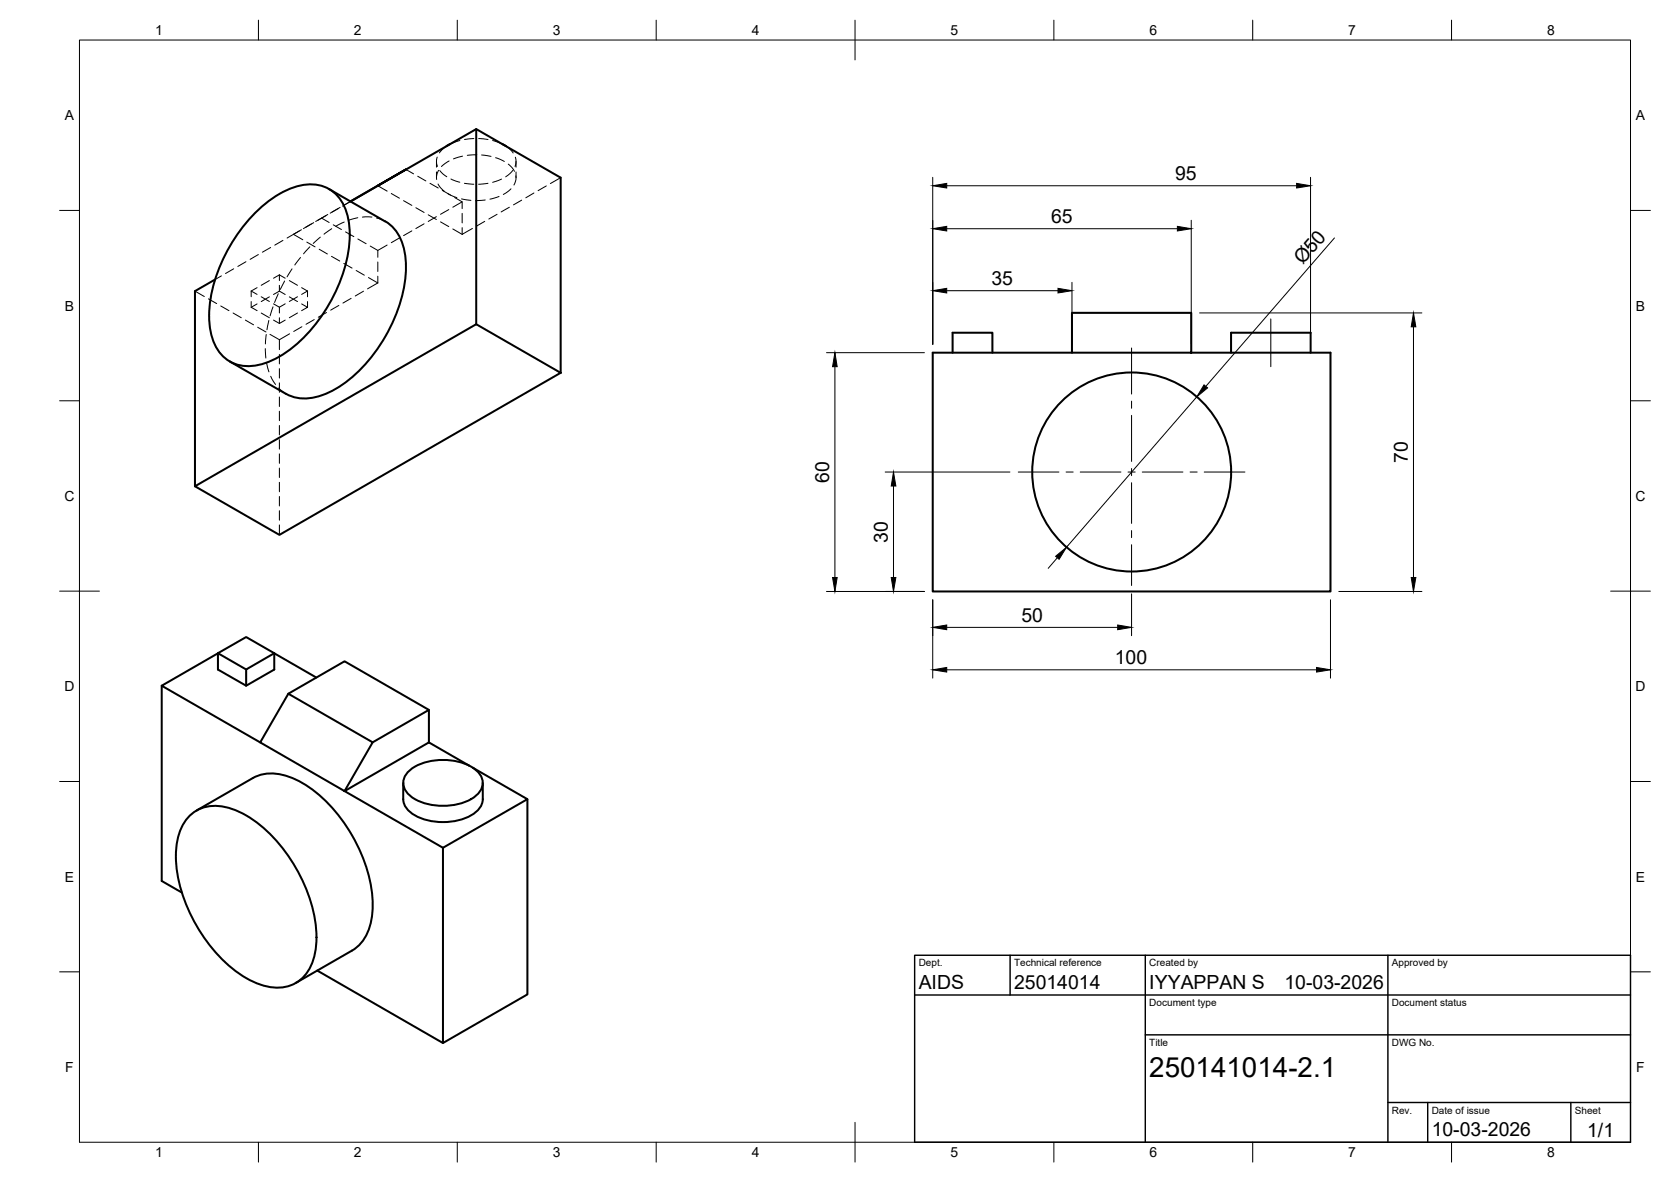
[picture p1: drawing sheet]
<svg xmlns="http://www.w3.org/2000/svg" width="420mm" height="297mm" viewBox="0 0 420 297" stroke-linecap="round" stroke-linejoin="round" font-family="sans-serif">
<!-- layer: Visible -->
<g fill="none" stroke="#000" stroke-width=".51">
<path d="M113.1 36.2l-.8 .5M119.7 32.4v49.1M126.4 36.2l.8 .5M64.4 53.3a22.8 22.8 0 0 1 12.4-6.9 9.3 9.3 0 0 1 10.4 7.3 28.5 28.5 0 0 1-2.2 18.2 38.2 38.2 0 0 1-14.7 17.7 12.8 12.8 0 0 1-12 1.5 11.3 11.3 0 0 1-5.6-9.8 36.6 36.6 0 0 1 7.8-23.6zM82.7 47.5l14.2 8.1a11.7 11.7 0 0 1 5.1 9.8 37 37 0 0 1-8.8 24.6 26.1 26.1 0 0 1-14.7 10 9.9 9.9 0 0 1-6.6-1M95 46.7l7.1-4.1-14 8M95 46.7l24.7-14.3 21.3 12.2v49.1M95 46.7l-6.9 3.9M102.1 42.6h.1M54.1 70.3l-5.1 2.9v49M269.5 78.6h30v10h-30zM57.8 90.8l14.1 8.2"/>
<path d="M239.5 88.6v-5h10v5M269.5 88.6h-35v60h100v-60h-35M309.5 88.6v-5h20v5M49 122.2l70.7-40.7 21.3 12.2-70.7 40.7zM40.7 172.3v49.1l5 2.9M54.8 164.2l-14.1 8.1 24.7 14.3M54.8 164.2l7.1-4.1 7.1 4.1v4.1l-7.1 4-7.1-4zM54.8 164.2l7.1 4M69 164.2l-7.1 4v4.1M69 164.2l10.5 6.1M72.5 174.3l21.2 12.2-7.1 12.3-21.2-12.2zM72.5 174.3l14.1-8.1 21.2 12.2-14.1 8.1"/>
<path d="M107.8 178.4v8.2M101.4 196.8v4a5.4 5.4 0 0 0 3.9 4.6 15.4 15.4 0 0 0 14-1 4.7 4.7 0 0 0 2.1-3.6v-4M102.6 194a14 14 0 0 1 12.6-2.6 8.4 8.4 0 0 1 6 4.1 4 4 0 0 1-1.8 4.7 15 15 0 0 1-16.1 0 3.9 3.9 0 0 1-.7-6.2zM118 192.4l-10.2-5.8-21.2 12.2 24.8 14.2 21.2-12.2-13.7-7.9M47.8 204.9a10.1 10.1 0 0 1 10.7-1.6 32 32 0 0 1 15.4 13.9 35.6 35.6 0 0 1 5.6 20.3 11.3 11.3 0 0 1-5.7 9.8 12.8 12.8 0 0 1-11.9-1.5 39.5 39.5 0 0 1-17.4-27 17.2 17.2 0 0 1 2.4-12.9zM49.4 203.7l14.2-8.2a11.7 11.7 0 0 1 11 .5 37 37 0 0 1 16.8 20 26.1 26.1 0 0 1 1.3 17.7 9.9 9.9 0 0 1-4.2 5.2l-14.1 8.1M132.6 200.8v49.1l-21.2 12.2v-49.1M79.8 243.9l31.6 18.2"/>
<circle cx="284.6" cy="118.6" r="25"/>
</g>
<!-- layer: Hidden -->
<g fill="none" stroke="#000" stroke-width=".25">
<path d="M109.9 39.5l-.2 1.1 .3 1.2M112.2 36.8l-1.7 1.6M115.6 35.3l-2.5 .9M116.3 39.3l-2.3 .6M119.1 34.8l-2.3 .3M119.9 38.9l-2.4 .1M120.4 34.8l2.3 .3M121.1 39l2.4 .3M123.9 35.3l2.5 .9M124.6 39.6l2.2 1M127.3 36.8l1 .8 .7 .8M129.6 39.5l.2 1.1-.3 1.2"/>
<path d="M73.8 58.9l2.3 1.3M75.8 57.7l-3.6 2.1M78.3 56.2l-2 1.3M78.9 56l-2.1 1.1M80.5 59.6l-1.7 1.6M82 54.2l-2.6 1.5M82.4 53.9l-1.5 .9 1.9 1.1M83.4 57.5l-1.9 1.4M83.8 56.5l2.1 1.2M85.1 52.4l-2.1 1.2M85.5 52.1l-2 1.2M86.6 55.8l-2.2 1.1"/>
<path d="M86.9 58.3l2.1 1.2M88.1 50.6l-2 1.2M90 54.7l-2.3 .7M91.1 54.6h2.4M94.7 54.8l2.2 .9M95 46.7l2.3 1.3M98.4 48.6l2 1.2M100.4 59.8l-2 1.2M101.5 50.4l2 1.2M102.1 42.6l1.9 1.1M103.5 58l-2 1.2M104.6 52.2l2 1.2"/>
<path d="M105 44.3l2.1 1.2M106.6 56.2l-2 1.2M107.7 54l2 1.2M108.1 46.1l2.1 1.2M109.7 54.4l-2 1.3M109.7 40.6v1.4M109.7 43.2v1.4M110.2 46.3l.4 .7 1.1 1.1M110.3 42.8l-.5 1.1v1.2M110.6 42.8l1.7 1.6M110.8 55.8l2 1.1M111.2 47.8l2.1 1.2"/>
<path d="M112.7 48.7l2.2 1M112.8 52.7l-2 1.2M112.9 40.5l-1.9 1.4M113.4 45l2.2 .8M113.9 57.5l2.3 1.4M114.3 49.6l1.9 1.1-2.3 1.4M116 50l2.4 .4M116.2 50.7v1.7M116.2 53.6v2.4M116.2 57.2v1.7M116.8 46.1l2.3 .2M118.8 57.4l-2.6 1.5"/>
<path d="M121.9 55.6l-2.1 1.2M122 50.3l-2.4 .1M122.7 46.1l-2.4 .2M125 53.9l-2.1 1.1M125.5 49.4l-2.3 .6M126.1 45l-2.2 .8M127.8 41.2l.9 .9 .6 1M128.1 52.1l-2.1 1.2M128.5 47.4l-1.9 1.5M128.9 42.8l-1.8 1.6M129.7 44.2v.9l-.5 1.4M129.8 40.6v1.4"/>
<path d="M129.8 43.2v1.4M131.2 50.3l-2.1 1.2M134.3 48.5l-2.1 1.2M137.4 46.7l-2.1 1.2M141 44.6l-2.6 1.5M49 73.2l2.4 1.3M52.4 75.1l2.1 1.2M55.5 76.9l2.1 1.2M55.7 69.3l-1.6 1M58.6 78.7l2.1 1.1M58.8 67.5l-2.1 1.2M61.8 65.8l-2 1.2"/>
<path d="M63.2 77.2l1.4 .9M63.2 73.1v1.5M63.2 75.8v1.4M63.2 73.1l1.4 .9M64.6 76.4l-1.4 .8M64.6 72.3l-1.4 .8M65 64l-2.1 1.2M65.7 78.7l2 1.1M65.7 74.6l2 1.2M67.7 74.6l-2 1.2M67.7 70.5l-2 1.2M68.1 62.2l-2.1 1.2"/>
<path d="M68.6 77.1l-.7 2.3M68.8 74l1.5-.8 1.4 .8M68.8 76.4l1.5 .8M70 73.8l-1 2.2M70.3 69.1v1.4M70.3 71.7v1.5M70.3 77.2v1.5M70.3 79.8v1.5M70.3 69.1l1.4 .8M70.3 69.1l-1.5 .8M71.1 60.4l-2 1.2M71.6 70.6l-1.1 2.1"/>
<path d="M71.7 76.4l-1.4 .8M72.7 74.6l2.1 1.2M72.7 70.5l2.1 1.2M73.4 67.6l-1.2 2M74.8 78.7l-2.1 1.1M74.8 74.6l-2.1 1.2M75.6 64.7l-1.5 1.9M75.8 76.4l1.5 .8-1.5 .9M75.8 72.3l1.5 .8M77.2 60.8l2 1.2M77.3 73.1l-1.5 .9M77.3 73.1v1.5"/>
<path d="M77.3 75.8v1.4M77.9 62l-1.6 1.8M80.3 62.6l2 1.2M82.1 78.5l-2.1 1.2M83.4 64.4l2 1.2M85.2 76.8l-2.1 1.1M86.4 66.2l2.1 1.2M88.3 75l-2.1 1.2M89.6 68l2 1.2M90 60.1l2.1 1.1M91.4 73.2l-2.1 1.2M92.6 69.8l2.4 1.3"/>
<path d="M93.1 61.8l1.9 1.1v1.8M95 71.1l-2.6 1.5M95 65.8v2.4M95 69.4v1.7M97.3 61.6l-2.3 1.3M61.7 80.4l2.1 1.2M64.8 82.2l2.1 1.2M66.7 87.6l.1 2.4M67 84.1l-.3 2.3M67 91.2l.6 2.3M67.6 80.5l-.5 2.4M67.9 84l2.4 1.4"/>
<path d="M68.1 94.6l1.2 2M68.8 80.4l1.5 .9 1.4-.9M70 97.5l1.9 1.5M70.3 85.4v2.5M70.3 89.1v2.3M70.3 92.6v2.4M70.3 96.2v2.4M70.3 99.8v2.4M72.8 83.9l-2.5 1.5M75.9 82.1l-2 1.2M79 80.3l-2.1 1.2M70.3 103.3v2.4"/>
<path d="M70.3 106.9v2.4M70.3 110.5v2.4M70.3 114.1v2.3M70.3 117.6v2.4M70.3 121.2v2.4M70.3 124.8v2.4M70.3 128.3v2.4M70.3 131.9v2.5"/>
</g>
<!-- layer: BORDER -->
<g fill="none" stroke="#000" stroke-width=".25">
<path d="M20 10.1h390v276.9h-390zM65 5.1v5M115 5.1v5M165 5.1v5M215 5.1v10M265 5.1v5M315 5.1v5M365 5.1v5M15 52.9h5M410 52.9h5M15 100.7h5M410 100.7h5"/>
<path d="M15 148.6h10M405 148.6h10M15 196.4h5M410 196.4h5M15 244.2h5M410 244.2h5M65 287v5M115 287v5M165 287v5M215 282.1v9.9M265 287v5M315 287v5"/>
<path d="M365 287v5"/>
</g>
<!-- layer: TITLEBLOCK -->
<path d="M230 240.1h180v46.9h-180zM230 250h180M254 240.1v9.9M288 240.1v46.9M349 240.1v46.9M288 260.1h122M349 277.1h61M359 277.1v9.9M395 277.1v9.9" fill="none" stroke="#000" stroke-width=".36"/>
<!-- layer: Smart Centers -->
<g fill="none" stroke="#000" stroke-width=".25">
<path d="M284.5 87.4v11.6M319.5 80.1v12M256 118.6h10.3M268.1 118.6h1.7M271.6 118.6h10.3M283.6 118.6h1.8M284.5 100.8v1.8M284.5 104.4v11.6M284.5 117.7v1.8M287.2 118.6h10.2M299.2 118.6h1.8M302.8 118.6h10.2"/>
<path d="M284.5 121.3v10.2M284.5 133.3v1.8M284.5 136.9v10.2"/>
</g>
<!-- layer: FD_Dimensions -->
<g fill="none" stroke="#000" stroke-width=".25">
<path d="M234.5 44.6v41.9M238 57.5h58M238 46.7h88M299.5 55.4v31.1M329.5 44.6v41.9M335.5 59.8l-32.3 37.3M238 73.1h28M269.5 71v15.5M301.6 78.6h55.9M207.8 88.6h24.6M209.9 92.1v53M300.9 99.7l-32.7 37.8"/>
<path d="M355.4 82.1v63M222.6 118.6h31.3M224.7 122.1v23M207.8 148.6h24.6M234.5 150.7v19.7M238 157.7h43M265.9 140.2l-2.3 2.6M284.5 149.2v10.6M334.5 150.7v19.7M336.6 148.6h20.9M238 168.3h93"/>
</g>
<g fill="#000" stroke="#000" stroke-width=".25">
<path d="M234.5 57.5l3.5-.6v1.1zM234.5 46.7l3.5-.6v1.2zM296 56.9l3.5 .6-3.5 .5zM326 46.1l3.5 .6-3.5 .6zM234.5 73.1l3.5-.6v1.1zM266 72.5l3.5 .6-3.5 .5zM209.9 88.6l.6 3.5h-1.2zM302.7 96.7l.9 .8-2.7 2.2zM355.4 78.6l.6 3.5h-1.2zM224.7 118.6l.6 3.5h-1.2zM265.4 139.8l2.8-2.3-1.9 3.1zM209.3 145.1h1.2l-.6 3.5z"/>
<path d="M224.1 145.1h1.2l-.6 3.5zM234.5 157.7l3.5-.6v1.1zM281 157.1l3.5 .6-3.5 .5zM354.8 145.1h1.2l-.6 3.5zM234.5 168.3l3.5-.6v1.2zM331 167.7l3.5 .6-3.5 .6z"/>
</g>
<text font-size="7" x="289" y="270.6">250141014-2.1</text>
<g font-size="4.9">
<text x="295.5" y="45.2">95</text>
<text x="264.3" y="56">65</text>
<text x="249.3" y="71.6">35</text>
<text x="327.6" y="66.6" transform="rotate(-49 327.6 66.6)">Ø50</text>
<text x="353.9" y="116.4" transform="rotate(-90 353.9 116.4)">70</text>
<text x="208.5" y="121.3" transform="rotate(-90 208.5 121.3)">60</text>
<text x="223.2" y="136.3" transform="rotate(-90 223.2 136.3)">30</text>
<text x="256.8" y="156.2">50</text>
<text x="280.3" y="166.9">100</text>
<text x="231" y="248.5">AIDS</text>
<text x="255" y="248.5">25014014</text>
<text x="289" y="248.5">IYYAPPAN S</text>
<text x="323" y="248.5">10-03-2026</text>
<text x="360" y="285.5">10-03-2026</text>
<text x="399.1" y="285.7">1/1</text>
</g>
<g font-size="3.5">
<text x="39" y="8.8">1</text>
<text x="89" y="8.8">2</text>
<text x="139" y="8.8">3</text>
<text x="189" y="8.8">4</text>
<text x="239" y="8.8">5</text>
<text x="289" y="8.8">6</text>
<text x="339" y="8.8">7</text>
<text x="389" y="8.8">8</text>
<text x="16.3" y="30.2">A</text>
<text x="411.3" y="30.2">A</text>
<text x="16.3" y="78">B</text>
<text x="411.3" y="78">B</text>
<text x="16.2" y="125.9">C</text>
<text x="411.2" y="125.9">C</text>
<text x="16.2" y="173.7">D</text>
<text x="411.2" y="173.7">D</text>
<text x="16.3" y="221.6">E</text>
<text x="411.3" y="221.6">E</text>
<text x="16.4" y="269.4">F</text>
<text x="411.4" y="269.4">F</text>
<text x="39" y="290.8">1</text>
<text x="89" y="290.8">2</text>
<text x="139" y="290.8">3</text>
<text x="189" y="290.8">4</text>
<text x="239" y="290.8">5</text>
<text x="289" y="290.8">6</text>
<text x="339" y="290.8">7</text>
<text x="389" y="290.8">8</text>
</g>
<g font-size="2.5">
<text x="231" y="242.9">Dept.</text>
<text x="255" y="242.9">Technical reference</text>
<text x="289" y="242.9">Created by</text>
<text x="350" y="242.9">Approved by</text>
<text x="289" y="252.8">Document type</text>
<text x="350" y="252.8">Document status</text>
<text x="289" y="262.9">Title</text>
<text x="350" y="262.9">DWG No.</text>
<text x="350" y="279.9">Rev.</text>
<text x="360" y="279.9">Date of issue</text>
<text x="396" y="279.9">Sheet</text>
</g>
</svg>
